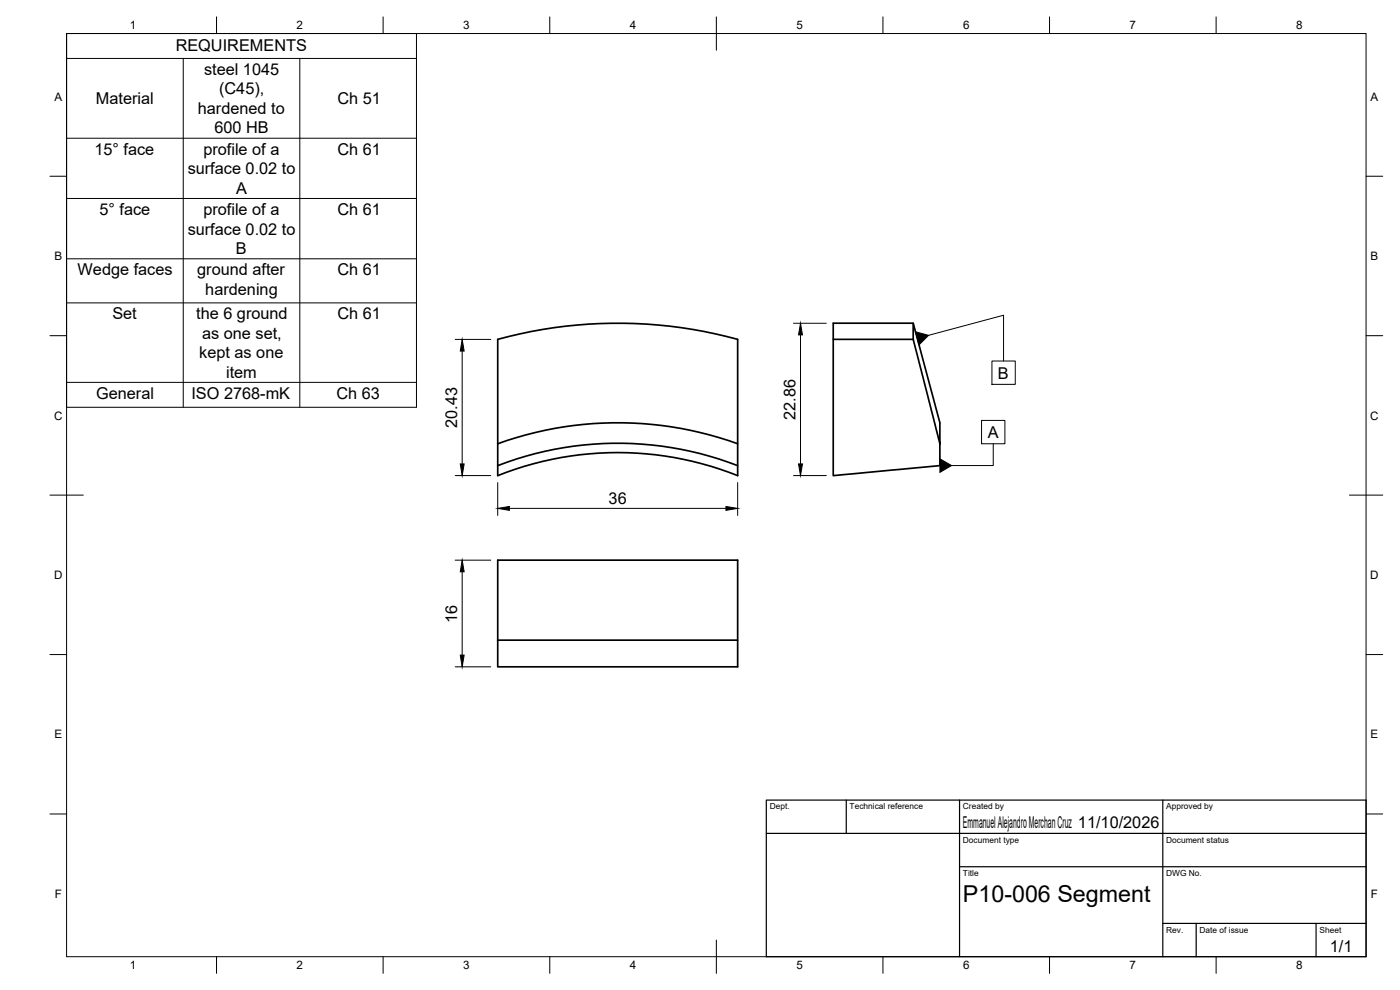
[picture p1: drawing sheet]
<svg xmlns="http://www.w3.org/2000/svg" width="420mm" height="297mm" viewBox="0 0 420 297" stroke-linecap="round" stroke-linejoin="round" font-family="sans-serif">
<!-- layer: Visible -->
<path d="M274.1 97v4.8M149.4 101.8a136.4 136.4 0 0 1 72 0v40.9a97.1 97.1 0 0 0-72 0zM250.1 101.8v-4.8h24l8 29.8v12.9l-32 3v-40.9h24l8 31.3M149.4 139.7a99.8 99.8 0 0 1 72 0M149.4 133.1a106.1 106.1 0 0 1 72 0M149.4 168.1h72v32h-72zM149.4 192.1h72" fill="none" stroke="#000" stroke-width=".51"/>
<!-- layer: BORDER -->
<g fill="none" stroke="#000" stroke-width=".3">
<path d="M20 10.1h390v276.9h-390zM65 5.1v5M115 5.1v5M165 5.1v5M215 5.1v10M265 5.1v5M315 5.1v5M365 5.1v5M15 52.9h5M410 52.9h5M15 100.7h5M410 100.7h5"/>
<path d="M15 148.6h10M405 148.6h10M15 196.4h5M410 196.4h5M15 244.2h5M410 244.2h5M65 287v5M115 287v5M165 287v5M215 282.1v9.9M265 287v5M315 287v5"/>
<path d="M365 287v5"/>
</g>
<!-- layer: TITLEBLOCK -->
<path d="M230 240.1h180v46.9h-180zM230 250h180M254 240.1v9.9M288 240.1v46.9M349 240.1v46.9M288 260.1h122M349 277.1h61M359 277.1v9.9M395 277.1v9.9" fill="none" stroke="#000" stroke-width=".36"/>
<!-- layer: FD_Dimensions -->
<path d="M238.1 97h9.9M136.6 101.8h10.7M138.7 105.3v33.9M240.2 100.5v38.7M136.6 142.7h10.7M149.4 144.8v9.9M152.9 152.5h65M221.4 144.8v9.9M238.1 142.7h9.9M136.6 168.1h10.7M138.7 171.6v25M136.6 200.1h10.7" fill="none" stroke="#000" stroke-width=".3"/>
<path d="M138.7 101.8l.6 3.5h-1.2zM240.2 97l.6 3.5h-1.2zM138.1 139.2h1.2l-.6 3.5zM239.6 139.2h1.2l-.6 3.5zM149.4 152.5l3.5-.5v1.1zM217.9 152l3.5 .5-3.5 .6zM138.7 168.1l.6 3.5h-1.2zM138.1 196.6h1.2l-.6 3.5z" fill="#000" stroke="#000" stroke-width=".3"/>
<path d="M278.7 100.6l22.5-6v13.7M297.7 108.3h7v7h-7zM294.6 126.1h7v7h-7zM298.1 133.1v6.6h-12.5" fill="none" stroke="#000" stroke-width=".3"/>
<path d="M274.8 99.6l3.9 1-2.9 2.9zM282.1 137.7l3.5 2-3.5 2z" fill="#000" stroke="#000" stroke-width=".3"/>
<!-- layer: Custom Tables -->
<path d="M20 10.1h105v112.1h-105zM20 17.5h105M55 17.5v104.7M90 17.5v104.7M20 41.5h105M20 59.5h105M20 77.6h105M20 90.9h105M20 114.7h105" fill="none" stroke="#000" stroke-width=".3"/>
<text font-size="7" x="289" y="270.6">P10-006 Segment</text>
<g font-size="4.9">
<text x="52.7" y="15.4">REQUIREMENTS</text>
<text x="61.2" y="22.4">steel 1045</text>
<text x="65.8" y="28.3">(C45),</text>
<text x="28.8" y="31.2">Material</text>
<text x="59.4" y="34.2">hardened to</text>
<text x="101.3" y="31.2">Ch 51</text>
<text x="64.4" y="40">600 HB</text>
<text x="28.3" y="46.4">15° face</text>
<text x="61" y="46.4">profile of a</text>
<text x="101.3" y="46.4">Ch 61</text>
<text x="56.3" y="52.3">surface 0.02 to</text>
<text x="70.8" y="58.2">A</text>
<text x="29.8" y="64.5">5° face</text>
<text x="61" y="64.5">profile of a</text>
<text x="101.3" y="64.5">Ch 61</text>
<text x="56.3" y="70.4">surface 0.02 to</text>
<text x="70.8" y="76.2">B</text>
<text x="23.3" y="82.6">Wedge faces</text>
<text x="59.2" y="82.6">ground after</text>
<text x="101.3" y="82.6">Ch 61</text>
<text x="61.6" y="88.4">hardening</text>
<text x="33.7" y="95.8">Set</text>
<text x="58.9" y="95.8">the 6 ground</text>
<text x="101.3" y="95.8">Ch 61</text>
<text x="60.7" y="101.6">as one set,</text>
<text x="59.8" y="107.4">kept as one</text>
<text x="67.9" y="113.3">item</text>
<text x="299.5" y="113.6">B</text>
<text x="28.8" y="119.7">General</text>
<text x="57.4" y="119.7">ISO 2768-mK</text>
<text x="100.9" y="119.7">Ch 63</text>
<text x="238.8" y="125.9" transform="rotate(-90 238.8 125.9)">22.86</text>
<text x="137.2" y="128.3" transform="rotate(-90 137.2 128.3)">20.43</text>
<text x="296.4" y="131.4">A</text>
<text x="182.7" y="151.1">36</text>
<text x="137.2" y="187" transform="rotate(-90 137.2 187)">16</text>
<text x="289" y="248.5">Emmanuel Alejandro Merchan Cruz 11/10/2026</text>
<text x="399.1" y="285.7">1/1</text>
</g>
<g font-size="3.5">
<text x="39" y="8.8">1</text>
<text x="89" y="8.8">2</text>
<text x="139" y="8.8">3</text>
<text x="189" y="8.8">4</text>
<text x="239" y="8.8">5</text>
<text x="289" y="8.8">6</text>
<text x="339" y="8.8">7</text>
<text x="389" y="8.8">8</text>
<text x="16.3" y="30.2">A</text>
<text x="411.3" y="30.2">A</text>
<text x="16.3" y="78">B</text>
<text x="411.3" y="78">B</text>
<text x="16.2" y="125.9">C</text>
<text x="411.2" y="125.9">C</text>
<text x="16.2" y="173.7">D</text>
<text x="411.2" y="173.7">D</text>
<text x="16.3" y="221.6">E</text>
<text x="411.3" y="221.6">E</text>
<text x="16.4" y="269.4">F</text>
<text x="411.4" y="269.4">F</text>
<text x="39" y="290.8">1</text>
<text x="89" y="290.8">2</text>
<text x="139" y="290.8">3</text>
<text x="189" y="290.8">4</text>
<text x="239" y="290.8">5</text>
<text x="289" y="290.8">6</text>
<text x="339" y="290.8">7</text>
<text x="389" y="290.8">8</text>
</g>
<g font-size="2.5">
<text x="231" y="242.9">Dept.</text>
<text x="255" y="242.9">Technical reference</text>
<text x="289" y="242.9">Created by</text>
<text x="350" y="242.9">Approved by</text>
<text x="289" y="252.8">Document type</text>
<text x="350" y="252.8">Document status</text>
<text x="289" y="262.9">Title</text>
<text x="350" y="262.9">DWG No.</text>
<text x="350" y="279.9">Rev.</text>
<text x="360" y="279.9">Date of issue</text>
<text x="396" y="279.9">Sheet</text>
</g>
</svg>
